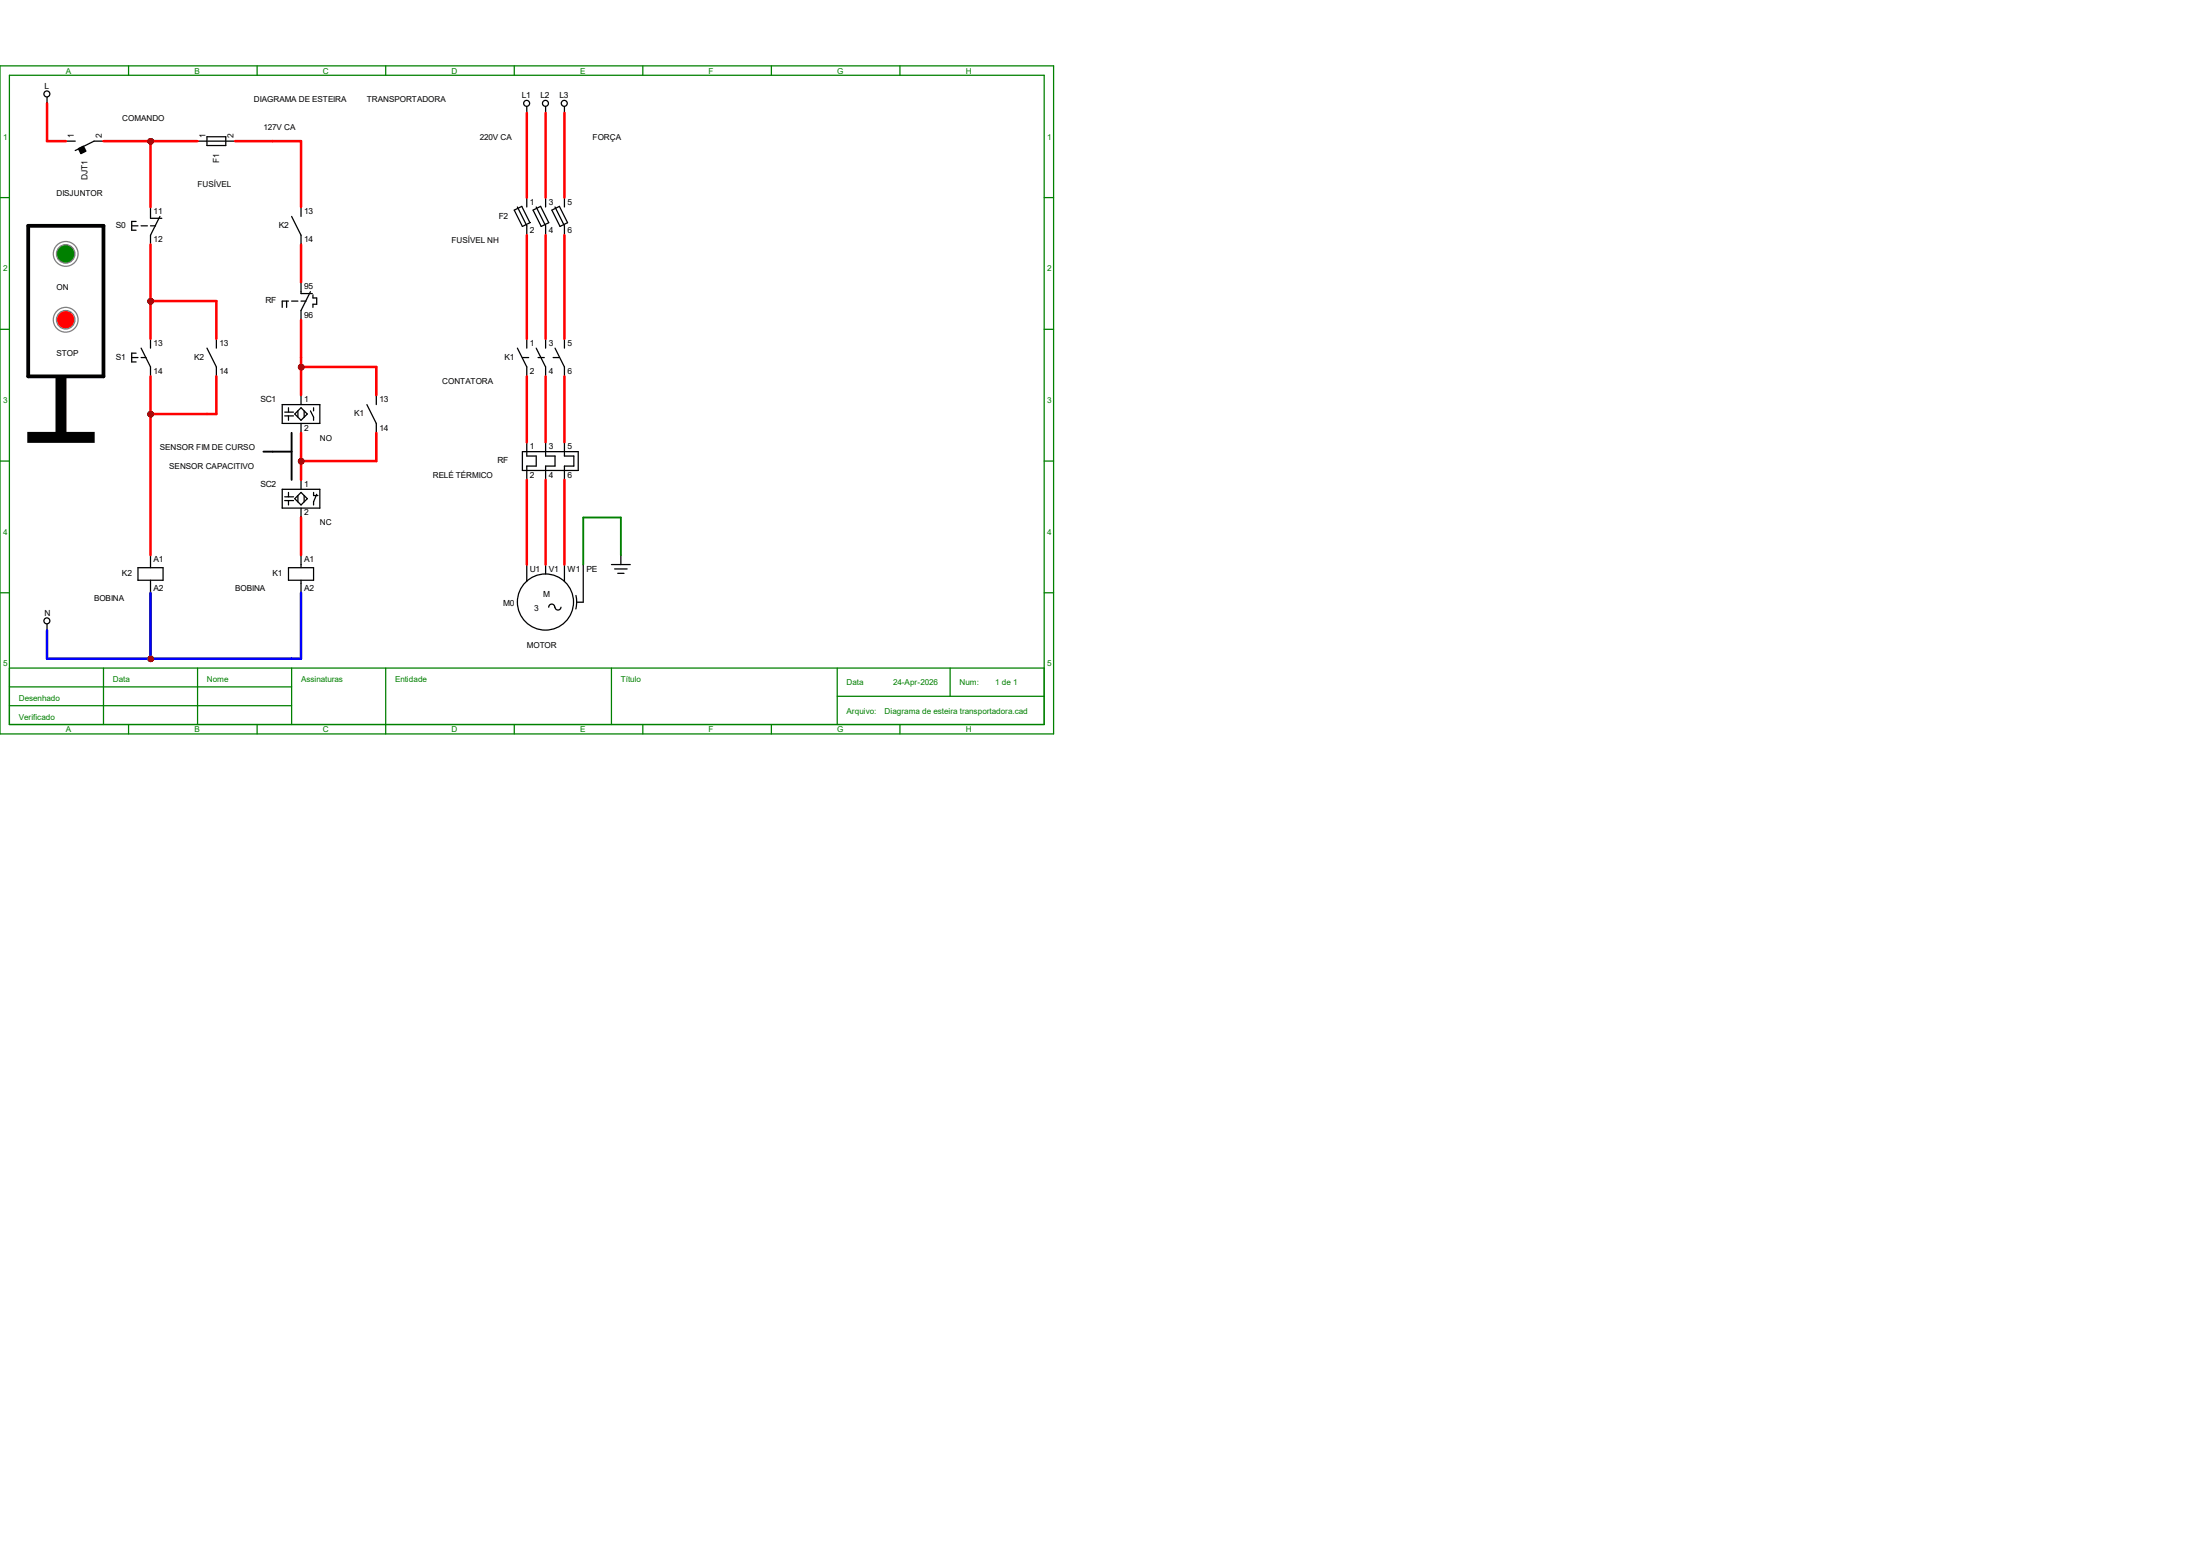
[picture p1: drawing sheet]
<svg xmlns="http://www.w3.org/2000/svg" width="297mm" height="210mm" viewBox="0 0 297 210" stroke-linecap="round" stroke-linejoin="round" font-family="sans-serif">
<g fill="none" stroke="#008000" stroke-width=".17">
<path d="M0 8.9h142.2v90.2h-142.2zM1.3 10.2h139.7v87.6h-139.7zM17.4 8.9v1.3M34.7 8.9v1.3M52.1 8.9v1.3M69.4 8.9v1.3M86.8 8.9v1.3M104.1 8.9v1.3M121.5 8.9v1.3M0 26.7h1.3M141 26.7h1.2M0 44.4h1.3"/>
<path d="M141 44.4h1.2M0 62.2h1.3M141 62.2h1.2M0 80h1.3M1.3 90.2h139.7M1.3 92.7h38.1M1.3 95.2h38.1M14 90.2v7.6M17.4 97.8v1.3M26.7 90.2v7.6M34.7 97.8v1.3M39.4 90.2v7.6"/>
<path d="M52.1 90.2v8.9M69.4 97.8v1.3M82.5 90.2v7.6M86.8 97.8v1.3M104.1 97.8v1.3M113 94h28M113 90.2v7.6M121.5 97.8v1.3M128.3 90.2v3.8M141 80h1.2"/>
</g>
<g fill="none" stroke="#000" stroke-width=".17">
<path d="M6.3 13.1v.9M26.7 19h5M27.9 18.5h2.6v1.1h-2.6zM17.8 30.5h.8M18.4 29.9h-.6v1.2h.6M19 30.5h.9M20.3 27.9v1.6h1.5M20.3 30.5h.7M21.6 29.2l-1.3 2.5v1.3M39.4 29.2l1.2 2.5v1.3M40.6 27.9v1.3M40.6 38.1v1.5h1.6"/>
<path d="M41.9 39.4l-1.3 2.5v1.3M42.2 39.8v.4h.6v.9h-.6v.4M17.8 48.3h.8M18.4 47.7h-.6v1.2h.6M19 47l1.3 2.5v1.3M19 48.3h.7M20.3 45.7v1.3M27.9 47l1.3 2.5v1.3M29.2 45.7v1.3M38.1 54.6h5.1v2.5h-5.1zM38.4 55.6h1.2M38.4 56.1h1.2"/>
<path d="M38.7 40.6v.9M38.9 55v.6M38.9 56.1v.6M38.9 40.6h-.8v.9M39.4 40.6h.8M39.8 55.9l.8-.9 .9 .9-.9 .8zM40.2 55.5v.8M40.6 53.3v1.3M40.6 57.1v1.3M40.6 40.6h.7M41.1 55.5v.8M41.9 55.5l.4 .8v.4"/>
<path d="M42.3 55v.5M49.5 54.6l1.3 2.5v1.3M50.8 53.3v1.3M18.6 76.6h3.4v1.7h-3.4zM20.3 74.9v1.7M20.3 78.3v1.7M38.1 66h5.1v2.6h-5.1zM38.4 67.1h1.2M38.4 67.6h1.2M38.9 76.6h3.4v1.7h-3.4zM38.9 66.5v.6M38.9 67.6v.6"/>
<path d="M39.8 67.3l.8-.8 .9 .8-.9 .9zM40.2 66.9v.8M40.6 64.8v1.2M40.6 68.6v1.2M40.6 74.9v1.7M40.6 78.3v1.7M41.1 66.9v.8M42.3 66.5v.4h.6M42.8 66.7l-.5 1v.5M6.3 84.2v.9"/>
<circle cx="6.3" cy="12.7" r=".4"/>
<circle cx="6.3" cy="83.8" r=".4"/>
</g>
<g fill="#f00" stroke="#800000" stroke-width=".17">
<circle cx="20.3" cy="55.9" r=".28"/>
<circle cx="20.3" cy="40.7" r=".28"/>
<circle cx="40.7" cy="62.3" r=".28"/>
<circle cx="40.7" cy="49.6" r=".28"/>
<circle cx="20.3" cy="88.9" r=".28"/>
</g>
<g fill="none" stroke="#000" stroke-width=".17">
<path d="M8.9 19h1.3M14 19h-1.3l-2.5 1.3M71.1 14.4v.8M73.7 14.4v.8M76.2 14.4v.8M69.4 28.4l1-.5 1.1 2.2-1 .5zM69.8 27.9l1.3 2.6v1.2M71.1 26.7v1.2M72 28.4l1-.5 1.1 2.2-1 .5zM72.4 27.9l1.3 2.6v1.2M73.7 26.7v1.2M74.5 28.4l1-.5 1.1 2.2-1 .5z"/>
<path d="M74.9 27.9l1.3 2.6v1.2M76.2 26.7v1.2M69.8 47l1.3 2.5v1.3M70.5 48.3h.9M71.1 45.7v1.3M71.1 59.7v1.9h1.3v1.3h-1.3v1.9M72.4 47l1.3 2.5v1.3M72.6 48.3h.9M73.7 45.7v1.3M73.7 59.7v1.9h1.2v1.3h-1.2v1.9M74.7 48.3h.8M74.9 47l1.3 2.5v1.3"/>
<path d="M76.2 45.7v1.3M76.2 59.7v1.9h1.3v1.3h-1.3v1.9M70.5 61h7.6v2.5h-7.6zM71.1 76.2v2.3M73.7 76.2v1.3M76.2 76.2v2.3M78.7 76.2v5.1h-.8M82.5 76.2h2.6M83 76.8h1.7M83.4 77.4h.8M83.8 74.9v1.3M74.9 82a.4 .4 0 0 0-.4-.5 .4 .4 0 0 0-.4 .5"/>
<path d="M75.7 82a.4 .4 0 0 1-.4 .3 .4 .4 0 0 1-.4-.3M77.8 80.4l.1 .9-.2 .9"/>
<circle cx="71.1" cy="13.9" r=".4"/>
<circle cx="73.6" cy="13.9" r=".4"/>
<circle cx="76.2" cy="13.9" r=".4"/>
<circle cx="73.6" cy="81.3" r="3.8"/>
</g>
<path d="M10.6 20.1l.7-.4 .3 .7-.7 .3z" fill-rule="evenodd" fill="#000" stroke="#000" stroke-width=".17"/>
<circle cx="20.3" cy="19.1" r=".28" fill="#f00" stroke="#800000" stroke-width=".17"/>
<circle cx="8.9" cy="34.3" r="1.67" fill="none" stroke="#808080" stroke-width=".17"/>
<circle cx="8.9" cy="34.3" r="1.25" fill="#008000" stroke="#808080" stroke-width=".17"/>
<circle cx="8.9" cy="43.2" r="1.67" fill="none" stroke="#808080" stroke-width=".17"/>
<circle cx="8.9" cy="43.2" r="1.25" fill="#f00" stroke="#808080" stroke-width=".17"/>
<g fill="#000" stroke="#000" stroke-width=".25">
<path d="M7.6 50.8h1.2v7.6h-1.2z" fill-rule="evenodd"/>
<path d="M3.8 58.4h8.9v1.2h-8.9z" fill-rule="evenodd"/>
</g>
<path d="M3.8 30.5h10.2v20.3h-10.2z" fill="none" stroke="#000" stroke-width=".51"/>
<g fill="#f00" stroke="#800000" stroke-width=".34">
<circle cx="20.3" cy="55.9" r=".28"/>
<circle cx="20.3" cy="40.7" r=".28"/>
<circle cx="40.7" cy="62.3" r=".28"/>
<circle cx="40.7" cy="49.6" r=".28"/>
<circle cx="20.3" cy="88.9" r=".28"/>
<circle cx="20.3" cy="19.1" r=".28"/>
</g>
<g fill="none" stroke="#f00" stroke-width=".34">
<path d="M6.3 14v5h2.6M14 19h12.7M20.3 19v8.9M31.7 19h8.9v8.9M71.1 15.2v11.5M73.7 15.2v11.5M76.2 15.2v11.5M20.3 33v12.7M40.6 33v5.1M71.1 31.7v14M73.7 31.7v14M76.2 31.7v14"/>
<path d="M20.3 50.8v24.1M20.3 40.6h8.9v5.1M29.2 50.8v5.1h-8.9M40.6 43.2v10.1M40.6 58.4v6.4M40.6 49.5h10.2v3.8M50.8 58.4v3.8h-10.2M71.1 50.8v8.9M73.7 50.8v8.9M76.2 50.8v8.9M40.6 69.8v5.1M71.1 64.8v11.4"/>
<path d="M73.7 64.8v11.4M76.2 64.8v11.4"/>
</g>
<g fill="#800000" stroke="#800000" stroke-width=".34">
<circle cx="20.3" cy="55.9" r=".28"/>
<circle cx="20.3" cy="40.7" r=".28"/>
<circle cx="40.7" cy="62.3" r=".28"/>
<circle cx="40.7" cy="49.6" r=".28"/>
<circle cx="20.3" cy="88.9" r=".28"/>
<circle cx="20.3" cy="19.1" r=".28"/>
</g>
<path d="M20.3 80v8.9M40.6 80v8.9h-34.3v-3.8" fill="none" stroke="#00f" stroke-width=".34"/>
<path d="M83.8 74.9v-5.1h-5.1v6.4" fill="none" stroke="#008000" stroke-width=".25"/>
<path d="M39.4 58.4v6.4M35.6 61h3.8" fill="none" stroke="#000" stroke-width=".25"/>
<g font-size="1.1">
<text x="6" y="12">L</text>
<text x="16.5" y="16.3">COMANDO</text>
<text x="34.3" y="13.8">DIAGRAMA DE ESTEIRA</text>
<text x="35.6" y="17.6">127V CA</text>
<text x="49.5" y="13.8">TRANSPORTADORA</text>
<text x="70.4" y="13.3">L1</text>
<text x="73" y="13.3">L2</text>
<text x="75.5" y="13.3">L3</text>
<text x="9.9" y="18.6" transform="rotate(-90 9.9 18.6)">1</text>
<text x="13.8" y="18.6" transform="rotate(-90 13.8 18.6)">2</text>
<text x="27.7" y="18.6" transform="rotate(-90 27.7 18.6)">1</text>
<text x="29.6" y="22.1" transform="rotate(-90 29.6 22.1)">F1</text>
<text x="31.5" y="18.6" transform="rotate(-90 31.5 18.6)">2</text>
<text x="64.8" y="18.8">220V CA</text>
<text x="80" y="18.8">FORÇA</text>
<text x="7.6" y="26.5">DISJUNTOR</text>
<text x="11.8" y="24.3" transform="rotate(-90 11.8 24.3)">DJT1</text>
<text x="20.7" y="28.9">11</text>
<text x="26.7" y="25.2">FUSÍVEL</text>
<text x="41.1" y="28.9">13</text>
<text x="67.3" y="29.5">F2</text>
<text x="71.5" y="27.6">1</text>
<text x="74.1" y="27.6">3</text>
<text x="76.6" y="27.6">5</text>
<text x="15.6" y="30.8">S0</text>
<text x="20.7" y="32.7">12</text>
<text x="37.6" y="30.8">K2</text>
<text x="41.1" y="32.7">14</text>
<text x="61" y="32.8">FUSÍVEL NH</text>
<text x="71.5" y="31.5">2</text>
<text x="74.1" y="31.5">4</text>
<text x="76.6" y="31.5">6</text>
<text x="7.6" y="39.2">ON</text>
<text x="35.9" y="40.9">RF</text>
<text x="41.1" y="39.1">95</text>
<text x="20.7" y="46.7">13</text>
<text x="29.6" y="46.7">13</text>
<text x="41.1" y="42.9">96</text>
<text x="71.5" y="46.7">1</text>
<text x="74.1" y="46.7">3</text>
<text x="76.6" y="46.7">5</text>
<text x="7.6" y="48">STOP</text>
<text x="15.6" y="48.6">S1</text>
<text x="20.7" y="50.5">14</text>
<text x="26.2" y="48.6">K2</text>
<text x="29.6" y="50.5">14</text>
<text x="59.7" y="51.9">CONTATORA</text>
<text x="68.1" y="48.6">K1</text>
<text x="71.5" y="50.5">2</text>
<text x="74.1" y="50.5">4</text>
<text x="76.6" y="50.5">6</text>
<text x="35.2" y="54.3">SC1</text>
<text x="41.1" y="58.1">2</text>
<text x="41.1" y="54.3">1</text>
<text x="43.2" y="59.5">NO</text>
<text x="47.8" y="56.2">K1</text>
<text x="51.2" y="54.3">13</text>
<text x="51.2" y="58.1">14</text>
<text x="21.6" y="60.7">SENSOR FIM DE CURSO</text>
<text x="22.9" y="63.3">SENSOR CAPACITIVO</text>
<text x="35.2" y="65.7">SC2</text>
<text x="41.1" y="65.7">1</text>
<text x="58.4" y="64.6">RELÉ TÉRMICO</text>
<text x="67.2" y="62.5">RF</text>
<text x="71.5" y="60.7">1</text>
<text x="71.5" y="64.5">2</text>
<text x="74.1" y="60.7">3</text>
<text x="74.1" y="64.5">4</text>
<text x="76.6" y="60.7">5</text>
<text x="76.6" y="64.5">6</text>
<text x="41.1" y="69.6">2</text>
<text x="43.2" y="70.9">NC</text>
<text x="16.5" y="77.8">K2</text>
<text x="20.7" y="75.9">A1</text>
<text x="36.8" y="77.8">K1</text>
<text x="41.1" y="75.9">A1</text>
<text x="71.5" y="77.2">U1</text>
<text x="74.1" y="77.2">V1</text>
<text x="76.6" y="77.2">W1</text>
<text x="79.2" y="77.2">PE</text>
<text x="6" y="83.1">N</text>
<text x="12.7" y="81.1">BOBINA</text>
<text x="20.7" y="79.7">A2</text>
<text x="31.7" y="79.8">BOBINA</text>
<text x="41.1" y="79.7">A2</text>
<text x="67.9" y="81.8">M0</text>
<text x="72.1" y="82.4">3</text>
<text x="73.3" y="80.6">M</text>
<text x="71.1" y="87.4">MOTOR</text>
</g>
<g font-size="1.1" fill="#008000">
<text x="8.9" y="9.9">A</text>
<text x="26.2" y="9.9">B</text>
<text x="43.6" y="9.9">C</text>
<text x="61" y="9.9">D</text>
<text x="78.3" y="9.9">E</text>
<text x="95.7" y="9.9">F</text>
<text x="113" y="9.9">G</text>
<text x="130.4" y="9.9">H</text>
<text x=".4" y="18.8">1</text>
<text x="141.4" y="18.8">1</text>
<text x=".4" y="36.6">2</text>
<text x="141.4" y="36.6">2</text>
<text x=".4" y="54.4">3</text>
<text x="141.4" y="54.4">3</text>
<text x=".4" y="72.2">4</text>
<text x="141.4" y="72.2">4</text>
<text x=".4" y="90">5</text>
<text x="141.4" y="90">5</text>
<text x="2.5" y="94.6">Desenhado</text>
<text x="15.2" y="92.1">Data</text>
<text x="27.9" y="92.1">Nome</text>
<text x="40.6" y="92.1">Assinaturas</text>
<text x="53.3" y="92.1">Entidade</text>
<text x="83.8" y="92.1">Título</text>
<text x="114.3" y="92.5">Data</text>
<text x="120.6" y="92.5">24-Apr-2026</text>
<text x="129.5" y="92.5">Num:</text>
<text x="134.4" y="92.5">1 de 1</text>
<text x="2.5" y="97.2">Verificado</text>
<text x="8.9" y="98.8">A</text>
<text x="26.2" y="98.8">B</text>
<text x="43.6" y="98.8">C</text>
<text x="61" y="98.8">D</text>
<text x="78.3" y="98.8">E</text>
<text x="95.7" y="98.8">F</text>
<text x="113" y="98.8">G</text>
<text x="114.3" y="96.3">Arquivo:</text>
<text x="119.4" y="96.3">Diagrama de esteira transportadora.cad</text>
<text x="130.4" y="98.8">H</text>
</g>
</svg>
